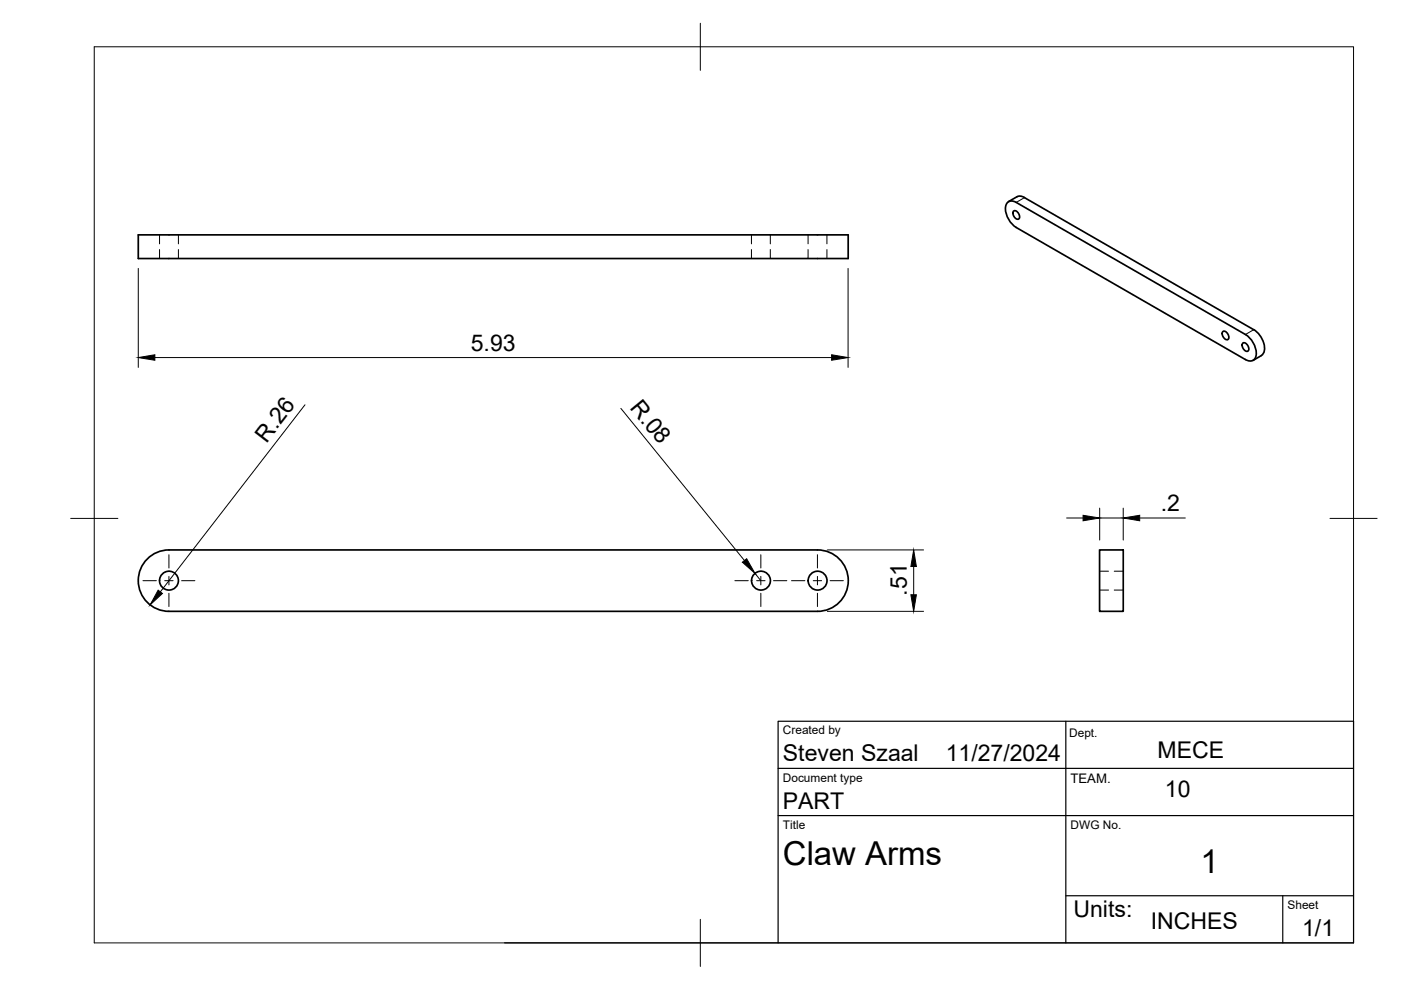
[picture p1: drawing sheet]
<svg xmlns="http://www.w3.org/2000/svg" width="297mm" height="210mm" viewBox="0 0 297 210" stroke-linecap="round" stroke-linejoin="round" font-family="sans-serif">
<!-- layer: Visible -->
<g fill="none" stroke="#000" stroke-width=".36">
<path d="M29.3 49.8h150.5v5h-150.5zM213.7 42.9a1.5 1.5 0 0 1 1.8 0l48.6 28a4.6 4.6 0 0 1 2 5 1.36 1.36 0 0 1-2 .3l-48.6-28a4.6 4.6 0 0 1-2.1-5zM215 44.7a1.16 1.16 0 0 1 1 1.7 1.16 1.16 0 0 1-1-1.7zM215.6 41.7l-1.8 1M215.6 41.7l.9-.1 .7 .3M217.2 41.9l48.6 28a4.6 4.6 0 0 1 2.1 4.9l-.5 .6-1.7 1M259.3 70.3a1.16 1.16 0 0 1 1 1.7 1.16 1.16 0 0 1-1-1.7zM263.6 72.7a1.16 1.16 0 0 1 1 1.7 1.16 1.16 0 0 1-1-1.7zM30.9 118.8a6.5 6.5 0 0 1 4.9-2.2h137.5a6.5 6.5 0 0 1 6.6 6.5 6.5 6.5 0 0 1-6.6 6.5h-137.5a6.5 6.5 0 0 1-5.9-3.8 6.5 6.5 0 0 1 1-7zM233.1 116.6h5v13h-5z"/>
<circle cx="35.8" cy="123.1" r="2"/>
<circle cx="161.3" cy="123.1" r="2"/>
<circle cx="173.3" cy="123.1" r="2"/>
</g>
<!-- layer: Hidden -->
<g fill="none" stroke="#000" stroke-width=".21">
<path d="M33.8 49.8v1.9M33.8 52.9v1.9M37.8 49.8v1.9M37.8 52.9v1.9M159.3 49.8v1.9M159.3 52.9v1.9M163.3 49.8v1.9M163.3 52.9v1.9M171.3 49.8v1.9M171.3 52.9v1.9M175.3 49.8v1.9M175.3 52.9v1.9"/>
<path d="M233.1 121.1h1.9M233.1 125.1h1.9M236.2 121.1h1.9M236.2 125.1h1.9"/>
</g>
<!-- layer: Visible Narrow -->
<path d="M217.2 41.9l-1.7 1M265.8 69.9l-1.7 1" fill="none" stroke="#000" stroke-width=".21"/>
<!-- layer: BORDER -->
<path d="M20 9.9h267v190h-267zM148.5 4.9v10M15 109.9h10M282 109.9h10M148.5 194.9v10" fill="none" stroke="#000" stroke-width=".21"/>
<!-- layer: TITLEBLOCK -->
<path d="M226 152.9v47M165 172.9h122M165 162.9h122M107 199.9h180v-47h-122v47M226 189.9h61M272 189.9v10" fill="none" stroke="#000" stroke-width=".25"/>
<!-- layer: Smart Centers -->
<g fill="none" stroke="#000" stroke-width=".21">
<path d="M35.8 117.6v2.8M161.3 117.6v2.8M173.3 117.6v2.8M30.3 123.1h2.8M34.9 123.1h1.8M35.8 122.2v1.8M35.8 125.8v2.8M38.5 123.1h2.8M155.8 123.1h2.8M160.4 123.1h1.8M161.3 122.2v1.8M161.3 125.8v2.8"/>
<path d="M164 123.1h2.8M167.8 123.1h2.8M172.4 123.1h1.8M173.3 122.2v1.8M173.3 125.8v2.8M176 123.1h2.8"/>
</g>
<!-- layer: FD_Dimensions -->
<g fill="none" stroke="#000" stroke-width=".21">
<path d="M29.3 56.9v21M179.8 56.9v21M32.8 75.8h143.5M64.7 85.8l-30.7 39.7M131.6 86.6l26.2 32.2M175.4 116.6h20.4M226.1 109.8h3.5M233.2 107.7v6.8M233.2 109.8h4.9M238.1 107.7v6.8M241.6 109.8h9.7M160.1 121.6l1.2 1.5"/>
<path d="M175.4 129.6h20.4M193.7 120.1v6"/>
</g>
<path d="M29.3 75.8l3.5-.6v1.2zM176.3 75.2l3.5 .6-3.5 .6zM157.4 119.2l.9-.7 1.8 3.1zM229.6 109.3l3.6 .5-3.6 .6zM238.1 109.8l3.5-.5v1.1zM33.5 125.1l.9 .7-2.6 2.4zM193.7 116.6l.6 3.5h-1.2zM193.1 126.1h1.2l-.6 3.5z" fill="#000" stroke="#000" stroke-width=".21"/>
<g font-size="7">
<text x="166" y="183.4">Claw Arms</text>
<text x="254.5" y="185.2">1</text>
</g>
<g font-size="4.9">
<text x="99.8" y="74.4">5.93</text>
<text x="133.4" y="86.4" transform="rotate(51 133.4 86.4)">R.08</text>
<text x="56.5" y="94" transform="rotate(-52 56.5 94)">R.26</text>
<text x="246.1" y="108.4">.2</text>
<text x="192.3" y="126.3" transform="rotate(-90 192.3 126.3)">.51</text>
<text x="166" y="161.4">Steven Szaal</text>
<text x="200.5" y="161.4">11/27/2024</text>
<text x="245.4" y="160.6">MECE</text>
<text x="166" y="171.4">PART</text>
<text x="247" y="168.9">10</text>
<text x="227.6" y="194.4">Units:</text>
<text x="244" y="196.9">INCHES</text>
<text x="276.1" y="198.6">1/1</text>
</g>
<text font-size="2.8" x="226.9" y="166">TEAM.</text>
<g font-size="2.5">
<text x="166" y="155.7">Created by</text>
<text x="226.7" y="156.3">Dept.</text>
<text x="166" y="165.7">Document type</text>
<text x="166" y="175.7">Title</text>
<text x="227" y="175.7">DWG No.</text>
<text x="273" y="192.7">Sheet</text>
</g>
</svg>
